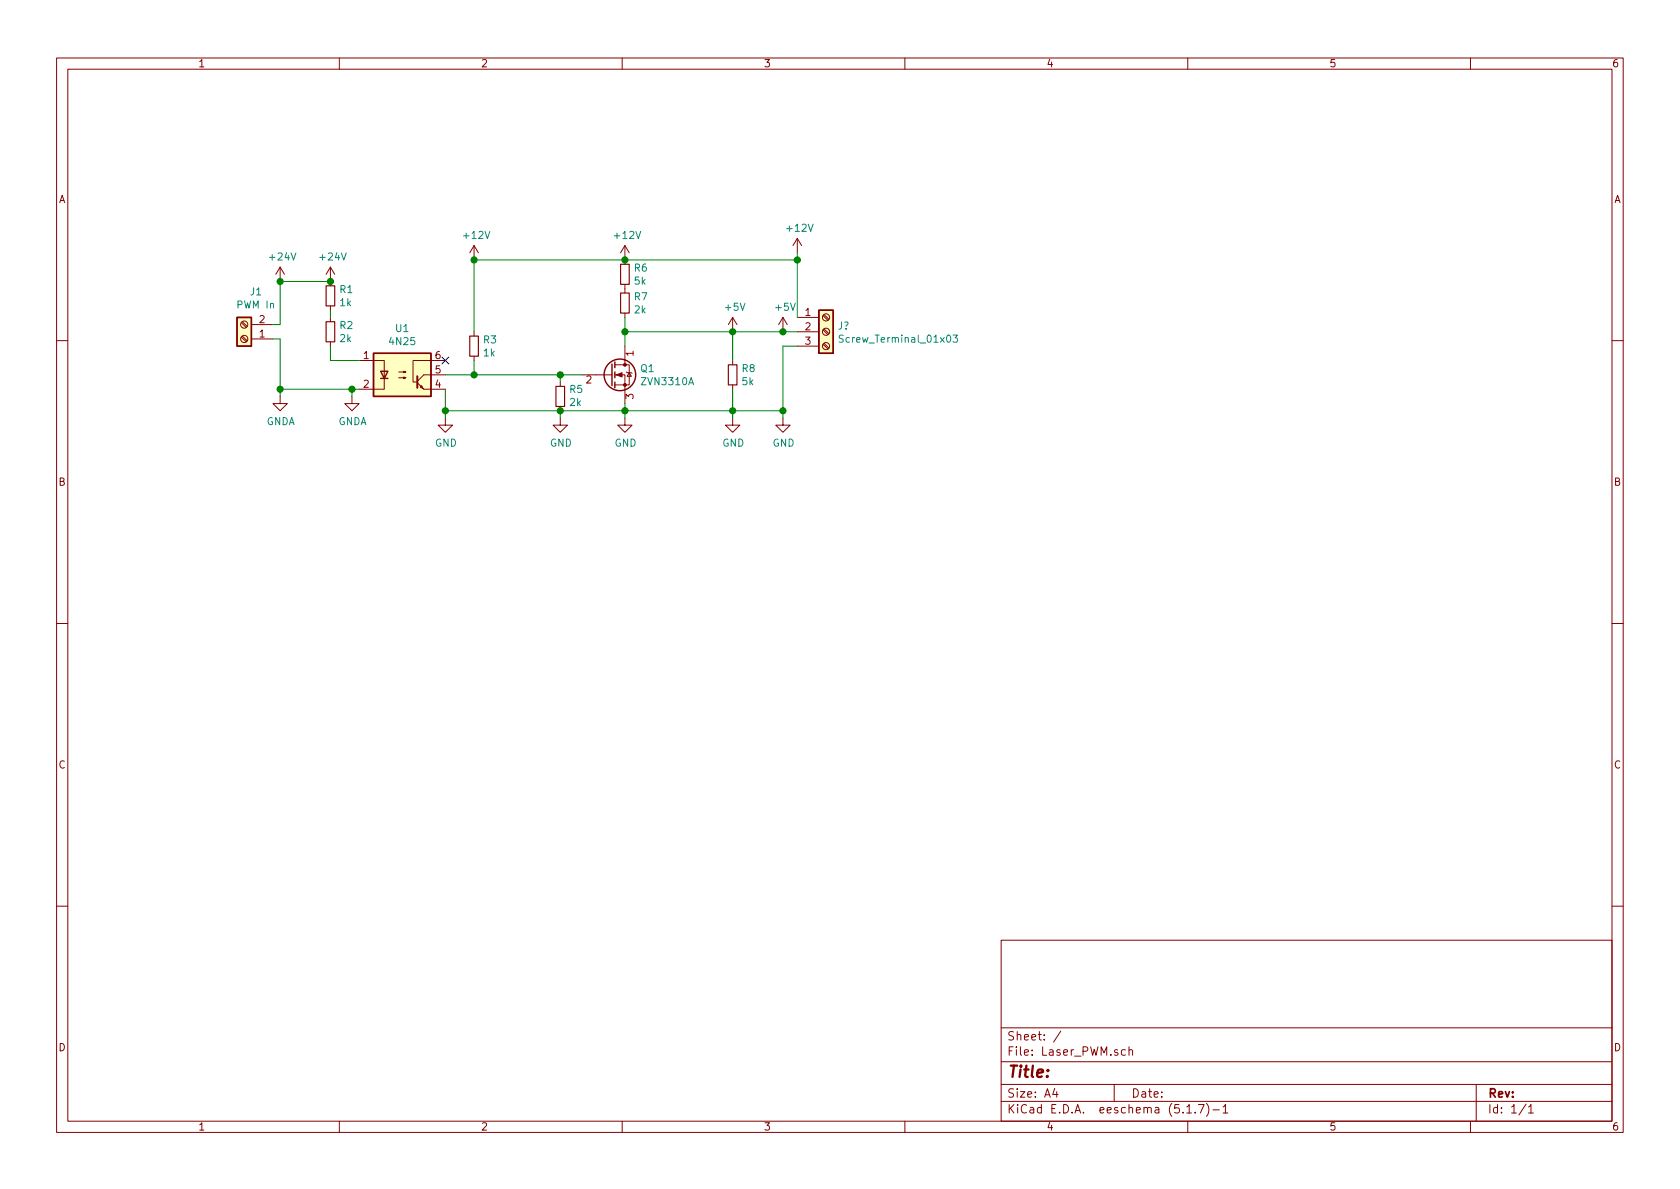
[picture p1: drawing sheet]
EESchema Schematic File Version 4
EELAYER 30 0
EELAYER END
$Descr A4 11693 8268
encoding utf-8
Sheet 1 1
Title ""
Date ""
Rev ""
Comp ""
Comment1 ""
Comment2 ""
Comment3 ""
Comment4 ""
$EndDescr
$Comp
L Isolator:4N25 U1
U 1 1
P 2800 2600
F 0 "U1" H 2800 2925 50  0000 C CNN
F 1 "4N25" H 2800 2834 50  0000 C CNN
F 2 "Package_DIP:DIP-6_W7.62mm" H 2600 2400 50  0001 L CIN
F 3 "https://www.vishay.com/docs/83725/4n25.pdf" H 2800 2600 50  0001 L CNN
	1    2800 2600
	1    0    0    -1  
$EndComp
$Comp
L Device:Q_NMOS_DGS Q1
U 1 1
P 4250 2600
F 0 "Q1" H 4454 2646 50  0000 L CNN
F 1 "ZVN3310A" H 4454 2555 50  0000 L CNN
F 2 "" H 4450 2700 50  0001 C CNN
F 3 "~" H 4250 2600 50  0001 C CNN
	1    4250 2600
	1    0    0    -1  
$EndComp
$Comp
L Device:R_Small R1
U 1 1
P 2300 2050
F 0 "R1" H 2359 2096 50  0000 L CNN
F 1 "1k" H 2359 2005 50  0000 L CNN
F 2 "" H 2300 2050 50  0001 C CNN
F 3 "~" H 2300 2050 50  0001 C CNN
	1    2300 2050
	1    0    0    -1  
$EndComp
$Comp
L power:+12V #PWR06
U 1 1
P 3300 1800
F 0 "#PWR06" H 3300 1650 50  0001 C CNN
F 1 "+12V" H 3315 1973 50  0000 C CNN
F 2 "" H 3300 1800 50  0001 C CNN
F 3 "" H 3300 1800 50  0001 C CNN
	1    3300 1800
	1    0    0    -1  
$EndComp
$Comp
L power:+24V #PWR03
U 1 1
P 2300 1950
F 0 "#PWR03" H 2300 1800 50  0001 C CNN
F 1 "+24V" H 2315 2123 50  0000 C CNN
F 2 "" H 2300 1950 50  0001 C CNN
F 3 "" H 2300 1950 50  0001 C CNN
	1    2300 1950
	1    0    0    -1  
$EndComp
$Comp
L power:GND #PWR05
U 1 1
P 3100 2900
F 0 "#PWR05" H 3100 2650 50  0001 C CNN
F 1 "GND" H 3105 2727 50  0000 C CNN
F 2 "" H 3100 2900 50  0001 C CNN
F 3 "" H 3100 2900 50  0001 C CNN
	1    3100 2900
	1    0    0    -1  
$EndComp
$Comp
L power:GNDA #PWR04
U 1 1
P 2450 2750
F 0 "#PWR04" H 2450 2500 50  0001 C CNN
F 1 "GNDA" H 2455 2577 50  0000 C CNN
F 2 "" H 2450 2750 50  0001 C CNN
F 3 "" H 2450 2750 50  0001 C CNN
	1    2450 2750
	1    0    0    -1  
$EndComp
$Comp
L power:+5V #PWR010
U 1 1
P 5100 2300
F 0 "#PWR010" H 5100 2150 50  0001 C CNN
F 1 "+5V" H 5115 2473 50  0000 C CNN
F 2 "" H 5100 2300 50  0001 C CNN
F 3 "" H 5100 2300 50  0001 C CNN
	1    5100 2300
	1    0    0    -1  
$EndComp
$Comp
L Device:R_Small R2
U 1 1
P 2300 2300
F 0 "R2" H 2359 2346 50  0000 L CNN
F 1 "2k" H 2359 2255 50  0000 L CNN
F 2 "" H 2300 2300 50  0001 C CNN
F 3 "~" H 2300 2300 50  0001 C CNN
	1    2300 2300
	1    0    0    -1  
$EndComp
$Comp
L Device:R_Small R6
U 1 1
P 4350 1900
F 0 "R6" H 4409 1946 50  0000 L CNN
F 1 "5k" H 4409 1855 50  0000 L CNN
F 2 "" H 4350 1900 50  0001 C CNN
F 3 "~" H 4350 1900 50  0001 C CNN
	1    4350 1900
	1    0    0    -1  
$EndComp
NoConn ~ 3100 2500
Wire Wire Line
	2500 2700 2450 2700
Wire Wire Line
	2450 2700 2450 2750
Wire Wire Line
	2500 2500 2300 2500
Wire Wire Line
	2300 2500 2300 2400
Wire Wire Line
	2300 2200 2300 2150
Wire Wire Line
	3100 2600 3300 2600
$Comp
L power:+12V #PWR09
U 1 1
P 4350 1800
F 0 "#PWR09" H 4350 1650 50  0001 C CNN
F 1 "+12V" H 4365 1973 50  0000 C CNN
F 2 "" H 4350 1800 50  0001 C CNN
F 3 "" H 4350 1800 50  0001 C CNN
	1    4350 1800
	1    0    0    -1  
$EndComp
$Comp
L power:GND #PWR011
U 1 1
P 5100 2900
F 0 "#PWR011" H 5100 2650 50  0001 C CNN
F 1 "GND" H 5105 2727 50  0000 C CNN
F 2 "" H 5100 2900 50  0001 C CNN
F 3 "" H 5100 2900 50  0001 C CNN
	1    5100 2900
	1    0    0    -1  
$EndComp
$Comp
L Device:R_Small R7
U 1 1
P 4350 2100
F 0 "R7" H 4409 2146 50  0000 L CNN
F 1 "2k" H 4409 2055 50  0000 L CNN
F 2 "" H 4350 2100 50  0001 C CNN
F 3 "~" H 4350 2100 50  0001 C CNN
	1    4350 2100
	1    0    0    -1  
$EndComp
$Comp
L Device:R_Small R8
U 1 1
P 5100 2600
F 0 "R8" H 5159 2646 50  0000 L CNN
F 1 "5k" H 5159 2555 50  0000 L CNN
F 2 "" H 5100 2600 50  0001 C CNN
F 3 "~" H 5100 2600 50  0001 C CNN
	1    5100 2600
	1    0    0    -1  
$EndComp
$Comp
L power:GND #PWR08
U 1 1
P 4350 2900
F 0 "#PWR08" H 4350 2650 50  0001 C CNN
F 1 "GND" H 4355 2727 50  0000 C CNN
F 2 "" H 4350 2900 50  0001 C CNN
F 3 "" H 4350 2900 50  0001 C CNN
	1    4350 2900
	1    0    0    -1  
$EndComp
$Comp
L Connector:Screw_Terminal_01x02 J1
U 1 1
P 1700 2350
F 0 "J1" H 1618 2025 50  0000 C CNN
F 1 "PWM In" H 1618 2116 50  0000 C CNN
F 2 "" H 1700 2350 50  0001 C CNN
F 3 "~" H 1700 2350 50  0001 C CNN
	1    1700 2350
	-1   0    0    1   
$EndComp
$Comp
L power:+5V #PWR012
U 1 1
P 5450 2300
F 0 "#PWR012" H 5450 2150 50  0001 C CNN
F 1 "+5V" H 5465 2473 50  0000 C CNN
F 2 "" H 5450 2300 50  0001 C CNN
F 3 "" H 5450 2300 50  0001 C CNN
	1    5450 2300
	1    0    0    -1  
$EndComp
$Comp
L power:GND #PWR013
U 1 1
P 5450 2900
F 0 "#PWR013" H 5450 2650 50  0001 C CNN
F 1 "GND" H 5455 2727 50  0000 C CNN
F 2 "" H 5450 2900 50  0001 C CNN
F 3 "" H 5450 2900 50  0001 C CNN
	1    5450 2900
	1    0    0    -1  
$EndComp
$Comp
L power:+24V #PWR01
U 1 1
P 1950 1950
F 0 "#PWR01" H 1950 1800 50  0001 C CNN
F 1 "+24V" H 1965 2123 50  0000 C CNN
F 2 "" H 1950 1950 50  0001 C CNN
F 3 "" H 1950 1950 50  0001 C CNN
	1    1950 1950
	1    0    0    -1  
$EndComp
$Comp
L power:GNDA #PWR02
U 1 1
P 1950 2750
F 0 "#PWR02" H 1950 2500 50  0001 C CNN
F 1 "GNDA" H 1955 2577 50  0000 C CNN
F 2 "" H 1950 2750 50  0001 C CNN
F 3 "" H 1950 2750 50  0001 C CNN
	1    1950 2750
	1    0    0    -1  
$EndComp
Wire Wire Line
	1900 2350 1950 2350
Wire Wire Line
	1900 2250 1950 2250
Wire Wire Line
	1950 2250 1950 1950
$Comp
L power:GND #PWR07
U 1 1
P 3900 2900
F 0 "#PWR07" H 3900 2650 50  0001 C CNN
F 1 "GND" H 3905 2727 50  0000 C CNN
F 2 "" H 3900 2900 50  0001 C CNN
F 3 "" H 3900 2900 50  0001 C CNN
	1    3900 2900
	1    0    0    -1  
$EndComp
Connection ~ 3300 2600
Wire Wire Line
	3900 2600 3900 2650
Connection ~ 3900 2600
Wire Wire Line
	3900 2600 4050 2600
$Comp
L Device:R_Small R5
U 1 1
P 3900 2750
F 0 "R5" H 3841 2704 50  0000 R CNN
F 1 "2k" H 3841 2795 50  0000 R CNN
F 2 "" H 3900 2750 50  0001 C CNN
F 3 "~" H 3900 2750 50  0001 C CNN
	1    3900 2750
	-1   0    0    1   
$EndComp
Wire Wire Line
	3300 2600 3300 2500
$Comp
L Device:R_Small R3
U 1 1
P 3300 2400
F 0 "R3" H 3359 2446 50  0000 L CNN
F 1 "1k" H 3359 2355 50  0000 L CNN
F 2 "" H 3300 2400 50  0001 C CNN
F 3 "~" H 3300 2400 50  0001 C CNN
	1    3300 2400
	1    0    0    -1  
$EndComp
Wire Wire Line
	3300 2600 3900 2600
Wire Wire Line
	4350 2850 4350 2800
Wire Wire Line
	5100 2700 5100 2850
Wire Wire Line
	3100 2700 3100 2850
Wire Wire Line
	1950 2350 1950 2700
Wire Wire Line
	5450 2850 5450 2400
Wire Wire Line
	3300 1800 3300 2300
$Comp
L Connector:Screw_Terminal_01x03 J?
U 1 1
P 5750 2300
F 0 "J?" H 5830 2342 50  0000 L CNN
F 1 "Screw_Terminal_01x03" H 5830 2251 50  0000 L CNN
F 2 "" H 5750 2300 50  0001 C CNN
F 3 "~" H 5750 2300 50  0001 C CNN
	1    5750 2300
	1    0    0    -1  
$EndComp
Wire Wire Line
	5450 2300 5550 2300
Wire Wire Line
	5450 2400 5550 2400
$Comp
L power:+12V #PWR?
U 1 1
P 5550 1750
F 0 "#PWR?" H 5550 1600 50  0001 C CNN
F 1 "+12V" H 5565 1923 50  0000 C CNN
F 2 "" H 5550 1750 50  0001 C CNN
F 3 "" H 5550 1750 50  0001 C CNN
	1    5550 1750
	1    0    0    -1  
$EndComp
Wire Wire Line
	5550 2200 5550 1800
Wire Wire Line
	1950 1950 2300 1950
Connection ~ 1950 1950
Connection ~ 2300 1950
Wire Wire Line
	2450 2700 1950 2700
Connection ~ 2450 2700
Connection ~ 1950 2700
Wire Wire Line
	1950 2700 1950 2750
Wire Wire Line
	3100 2850 3900 2850
Connection ~ 4350 2850
Connection ~ 3900 2850
Wire Wire Line
	3900 2850 4350 2850
Wire Wire Line
	4350 2850 5100 2850
Connection ~ 5100 2850
Wire Wire Line
	5100 2850 5450 2850
Wire Wire Line
	3100 2900 3100 2850
Connection ~ 3100 2850
Wire Wire Line
	3900 2850 3900 2900
Wire Wire Line
	4350 2850 4350 2900
Wire Wire Line
	5100 2850 5100 2900
Wire Wire Line
	5450 2850 5450 2900
Connection ~ 5450 2850
Wire Wire Line
	3300 1800 4350 1800
Connection ~ 3300 1800
Connection ~ 4350 1800
Wire Wire Line
	4350 1800 5550 1800
Connection ~ 5550 1800
Wire Wire Line
	5550 1800 5550 1750
Wire Wire Line
	5450 2300 5100 2300
Connection ~ 5450 2300
Connection ~ 5100 2300
Wire Wire Line
	4350 2200 4350 2300
Wire Wire Line
	5100 2300 5100 2500
Wire Wire Line
	5100 2300 4350 2300
Connection ~ 4350 2300
Wire Wire Line
	4350 2300 4350 2400
$EndSCHEMATC
